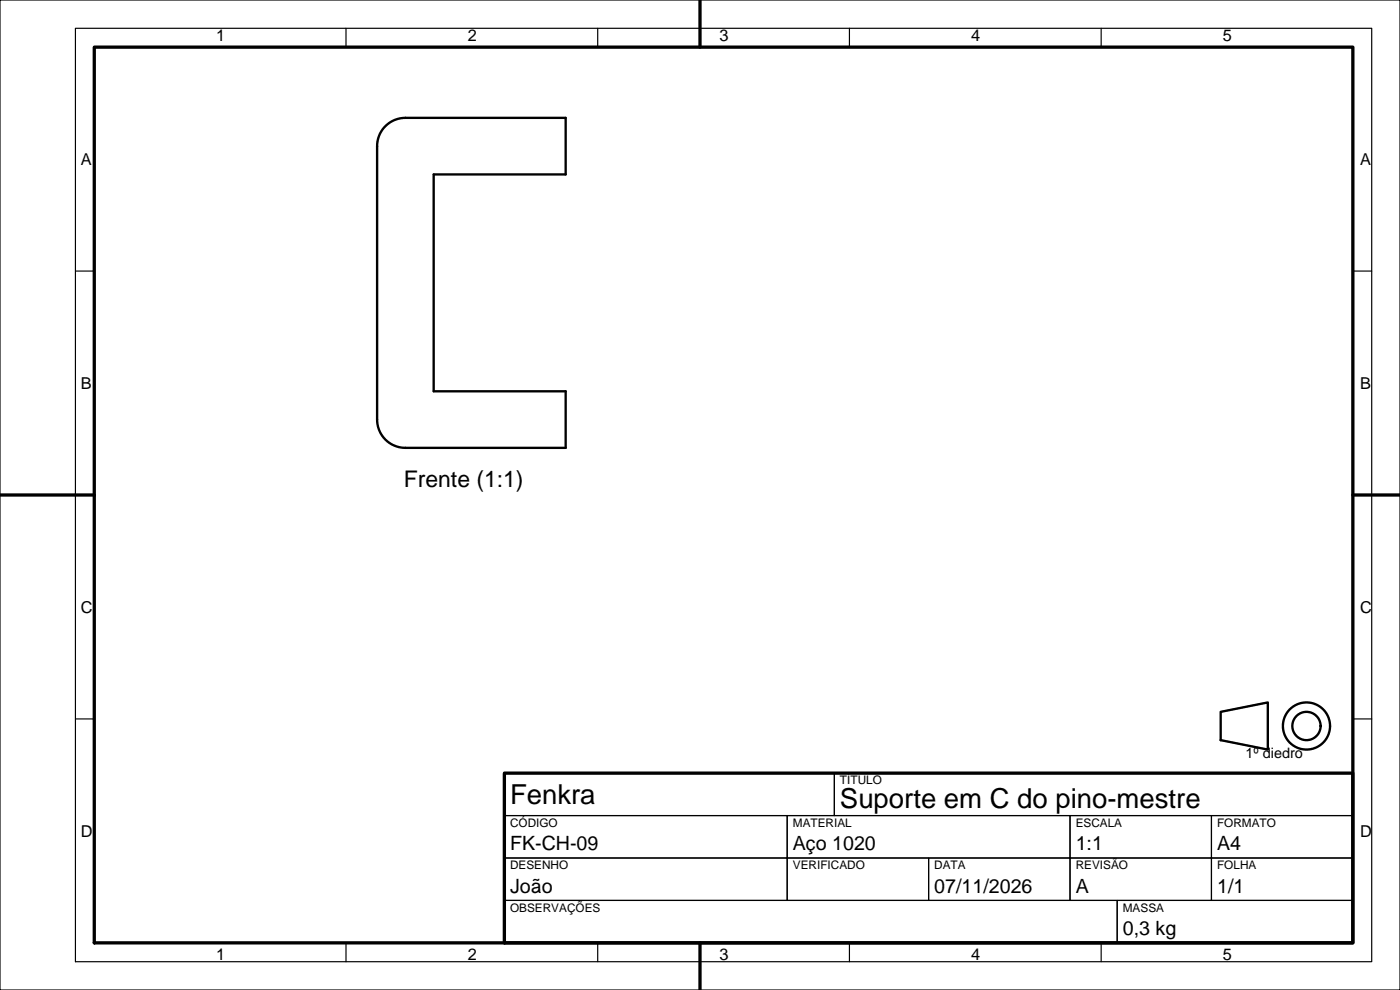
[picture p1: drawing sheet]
<svg xmlns="http://www.w3.org/2000/svg" width="297mm" height="210mm" viewBox="0 0 297 210" stroke-linecap="round" stroke-linejoin="round" font-family="sans-serif">
<g fill="none" stroke="#000" stroke-width=".25">
<path d="M0 0h297v210h-297zM16 6h275v198h-275zM73.4 6v4M126.8 6v4M180.2 6v4M233.6 6v4M16 57.5h4M287 57.5h4M16 105h4M287 105h4M16 152.5h4M287 152.5h4"/>
<path d="M107 164h70v9h-70zM107 173h60v9h-60zM167 173h60v9h-60zM177 164h110v9h-110zM227 173h30v9h-30zM257 173h30v9h-30zM107 182h60v9h-60zM107 191h130v9h-130zM167 182h30v9h-30zM197 182h30v9h-30zM227 182h30v9h-30zM237 191h50v9h-50z"/>
<path d="M257 182h30v9h-30zM73.4 200v4M126.8 200v4M180.2 200v4M233.6 200v4"/>
</g>
<path d="M20 10h267v190h-267zM148.5 0v10M0 105h20M287 105h10M107 164h180v36h-180zM148.5 200v10" fill="none" stroke="#000" stroke-width=".7"/>
<g fill="none" stroke="#000" stroke-width=".5">
<path d="M81.8 26.8a6 6 0 0 1 4.2-1.8h34v12h-28v46h28v12h-34a6 6 0 0 1-6-6v-58a6 6 0 0 1 1.8-4.2zM259 151l10-2v10l-10-2z"/>
<circle cx="277.2" cy="154" r="3"/>
<circle cx="277.2" cy="154" r="5"/>
</g>
<g font-size="5.8">
<text x="108.2" y="170.6">Fenkra</text>
<text x="178.2" y="171.4">Suporte em C do pino-mestre</text>
</g>
<text font-size="4.9" x="85.7" y="103.3">Frente (1:1)</text>
<g font-size="4.2">
<text x="108.2" y="180.4">FK-CH-09</text>
<text x="168.2" y="180.4">Aço 1020</text>
<text x="228.2" y="180.4">1:1</text>
<text x="258.2" y="180.4">A4</text>
<text x="108.2" y="189.4">João</text>
<text x="198.2" y="189.4">07/11/2026</text>
<text x="228.2" y="189.4">A</text>
<text x="258.2" y="189.4">1/1</text>
<text x="238.2" y="198.4">0,3 kg</text>
</g>
<g font-size="3.5">
<text x="45.8" y="8.8">1</text>
<text x="99.2" y="8.8">2</text>
<text x="152.6" y="8.8">3</text>
<text x="206" y="8.8">4</text>
<text x="259.4" y="8.8">5</text>
<text x="17.1" y="35">A</text>
<text x="288.5" y="35">A</text>
<text x="17.1" y="82.5">B</text>
<text x="288.5" y="82.5">B</text>
<text x="17.1" y="130">C</text>
<text x="288.5" y="130">C</text>
<text x="17.1" y="177.5">D</text>
<text x="288.5" y="177.5">D</text>
<text x="45.8" y="203.6">1</text>
<text x="99.2" y="203.6">2</text>
<text x="152.6" y="203.6">3</text>
<text x="206" y="203.6">4</text>
<text x="259.4" y="203.6">5</text>
</g>
<text font-size="3.1" x="264.2" y="160.8">1º diedro</text>
<g font-size="2.5">
<text x="178.2" y="166.4">TÍTULO</text>
<text x="108.2" y="175.4">CÓDIGO</text>
<text x="168.2" y="175.4">MATERIAL</text>
<text x="228.2" y="175.4">ESCALA</text>
<text x="258.2" y="175.4">FORMATO</text>
<text x="108.2" y="184.4">DESENHO</text>
<text x="168.2" y="184.4">VERIFICADO</text>
<text x="198.2" y="184.4">DATA</text>
<text x="228.2" y="184.4">REVISÃO</text>
<text x="258.2" y="184.4">FOLHA</text>
<text x="108.2" y="193.4">OBSERVAÇÕES</text>
<text x="238.2" y="193.4">MASSA</text>
</g>
</svg>
